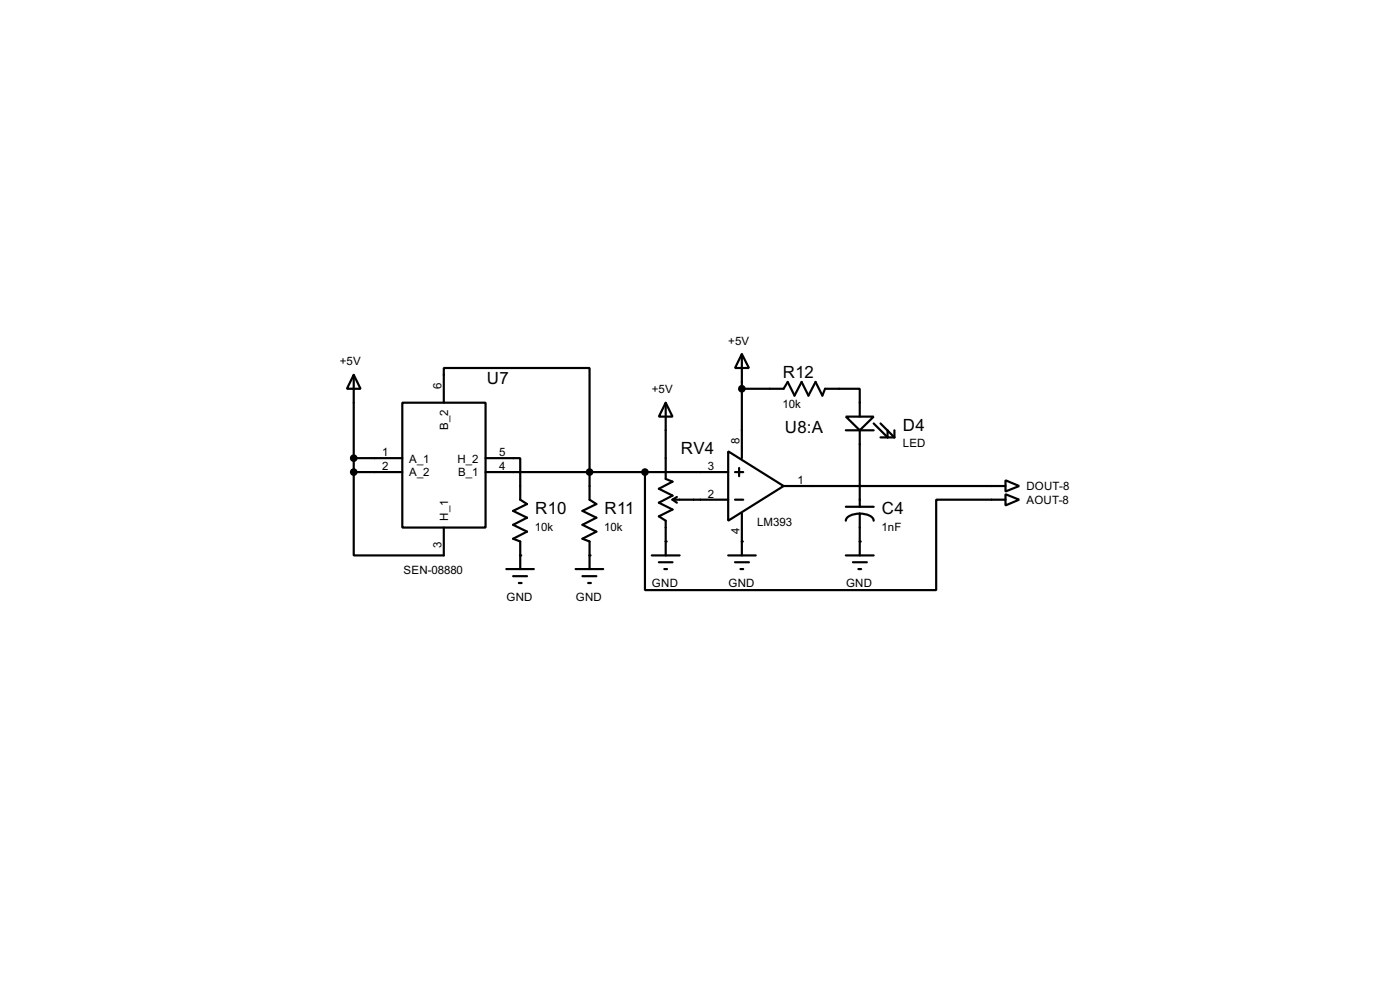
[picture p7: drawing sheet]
<svg xmlns="http://www.w3.org/2000/svg" width="256mm" height="180mm" viewBox="0 0 256 180" stroke-linecap="round" stroke-linejoin="round" font-family="sans-serif">
<g fill="none" stroke="#000" stroke-width=".4">
<path d="M64.8 68.6l1.3 2.6h-2.5zM64.8 68.6v17.8M73.7 73.7h15.3v22.9h-15.3zM81.3 73.7v-6.3h26.7v24.1l1.3 .8-2.6 1.2 2.6 1.3-2.6 1.3 2.6 1.2-2.6 1.3 1.3 .5v5.1M122 73.7l1.2 2.6h-2.5zM122 73.7v14l1.2 .5-2.5 1.3 2.5 1.2-2.5 1.3 2.5 1.3-2.5 1.2 1.3 .8v6.4M135.9 64.8l1.3 2.6h-2.5zM135.9 71.2h7.7l.7-1.3 1.3 2.5 1.3-2.5 1.2 2.5 1.3-2.5 1.3 2.5 .5-1.2h6.3v5.1M135.9 64.8v19.1M155 76.3h5.1l-2.6 2.5zM155 78.8h5.1M157.5 78.8v10.2h-13.9"/>
<path d="M160.1 77.5l2.5 2.6v-1.3M161.3 77.5l2.6 2.6M163.9 78.8v1.3M64.8 86.4v15.3h16.5v-5.1M64.8 86.4h8.9M64.8 83.9h8.9M89 83.9h6.3v7.6l1.3 .8-2.6 1.2 2.6 1.3-2.6 1.3 2.6 1.2-2.6 1.3 1.3 .5v5.1M89 86.4h44.4M118.2 86.4v21.6h53.3v-16.5h12.7M123.2 91.5h10.2M123.2 91.5l.8 .5M124 91l-.8 .5"/>
<path d="M133.4 82.6l10.2 6.4-10.2 6.3zM134.7 86.4h1.5M134.7 91.5h1.5M135.4 85.7v1.5M135.9 94v7.7M155 92.8h5.1M157.5 94a3.1 3.1 0 0 1 2.5 .9l.1 .4M157.5 94a3.2 3.2 0 0 0-2.4 .9l-.1 .4M157.5 94v7.7M161.3 80.1h2.6M184.2 87.9l2.5 1.1-2.5 1zM184.2 90.5l2.5 1-2.5 1z"/>
<path d="M184.2 89h-26.7v3.8M92.8 104.2h5M94 105.5h2.6M95.1 106.7h.5M105.5 104.2h5M106.7 105.5h2.6M107.8 106.7h.5M119.4 101.7h5.1M120.7 102.9h2.5M121.7 104.2h.5M133.4 101.7h5.1M134.7 102.9h2.5"/>
<path d="M135.7 104.2h.5M155 101.7h5.1M156.3 102.9h2.5M157.3 104.2h.5"/>
</g>
<g fill="#000">
<circle cx="122" cy="99.1" r=".2"/>
<circle cx="135.9" cy="99.1" r=".2"/>
<circle cx="157.5" cy="99.1" r=".2"/>
<circle cx="95.3" cy="101.7" r=".2"/>
<circle cx="108" cy="101.7" r=".2"/>
</g>
<g fill="#000" stroke="#000" stroke-width=".4">
<circle cx="135.9" cy="71.2" r=".5"/>
<circle cx="64.8" cy="86.4" r=".5"/>
<circle cx="64.8" cy="83.9" r=".5"/>
<circle cx="108" cy="86.4" r=".5"/>
<circle cx="118.1" cy="86.4" r=".5"/>
</g>
<g font-size="3.5">
<text x="89.2" y="70.4">U7</text>
<text x="143.4" y="69.1">R12</text>
<text x="124.8" y="83.1">RV4</text>
<text x="143.8" y="79.3">U8:A</text>
<text x="165.4" y="79">D4</text>
<text x="98.1" y="94.2">R10</text>
<text x="110.8" y="94.2">R11</text>
<text x="161.6" y="94.2">C4</text>
</g>
<g font-size="2.4">
<text x="133.4" y="63.1">+5V</text>
<text x="62.3" y="66.9">+5V</text>
<text x="80.9" y="71.2" transform="rotate(-90 80.9 71.2)">6</text>
<text x="119.4" y="72">+5V</text>
<text x="143.4" y="74.6">10k</text>
<text x="70" y="83.5">1</text>
<text x="82.1" y="78.7" transform="rotate(-90 82.1 78.7)">B_2</text>
<text x="91.5" y="83.5">5</text>
<text x="135.5" y="81.3" transform="rotate(-90 135.5 81.3)">8</text>
<text x="165.4" y="81.8">LED</text>
<text x="70" y="86">2</text>
<text x="75" y="84.7">A_1</text>
<text x="75" y="87.2">A_2</text>
<text x="83.8" y="84.7">H_2</text>
<text x="83.9" y="87.2">B_1</text>
<text x="91.5" y="86">4</text>
<text x="129.7" y="86">3</text>
<text x="146.1" y="88.5">1</text>
<text x="188" y="89.8">DOUT-8</text>
<text x="82.1" y="95.3" transform="rotate(-90 82.1 95.3)">H_1</text>
<text x="129.7" y="91.1">2</text>
<text x="188" y="92.3">AOUT-8</text>
<text x="80.9" y="100.3" transform="rotate(-90 80.9 100.3)">3</text>
<text x="98" y="97.1">10k</text>
<text x="110.7" y="97.1">10k</text>
<text x="135.5" y="97.7" transform="rotate(-90 135.5 97.7)">4</text>
<text x="138.7" y="96.2">LM393</text>
<text x="161.5" y="97.1">1nF</text>
<text x="73.9" y="105.1">SEN-08880</text>
<text x="119.4" y="107.5">GND</text>
<text x="133.4" y="107.5">GND</text>
<text x="155" y="107.5">GND</text>
<text x="92.8" y="110.1">GND</text>
<text x="105.5" y="110.1">GND</text>
</g>
</svg>
